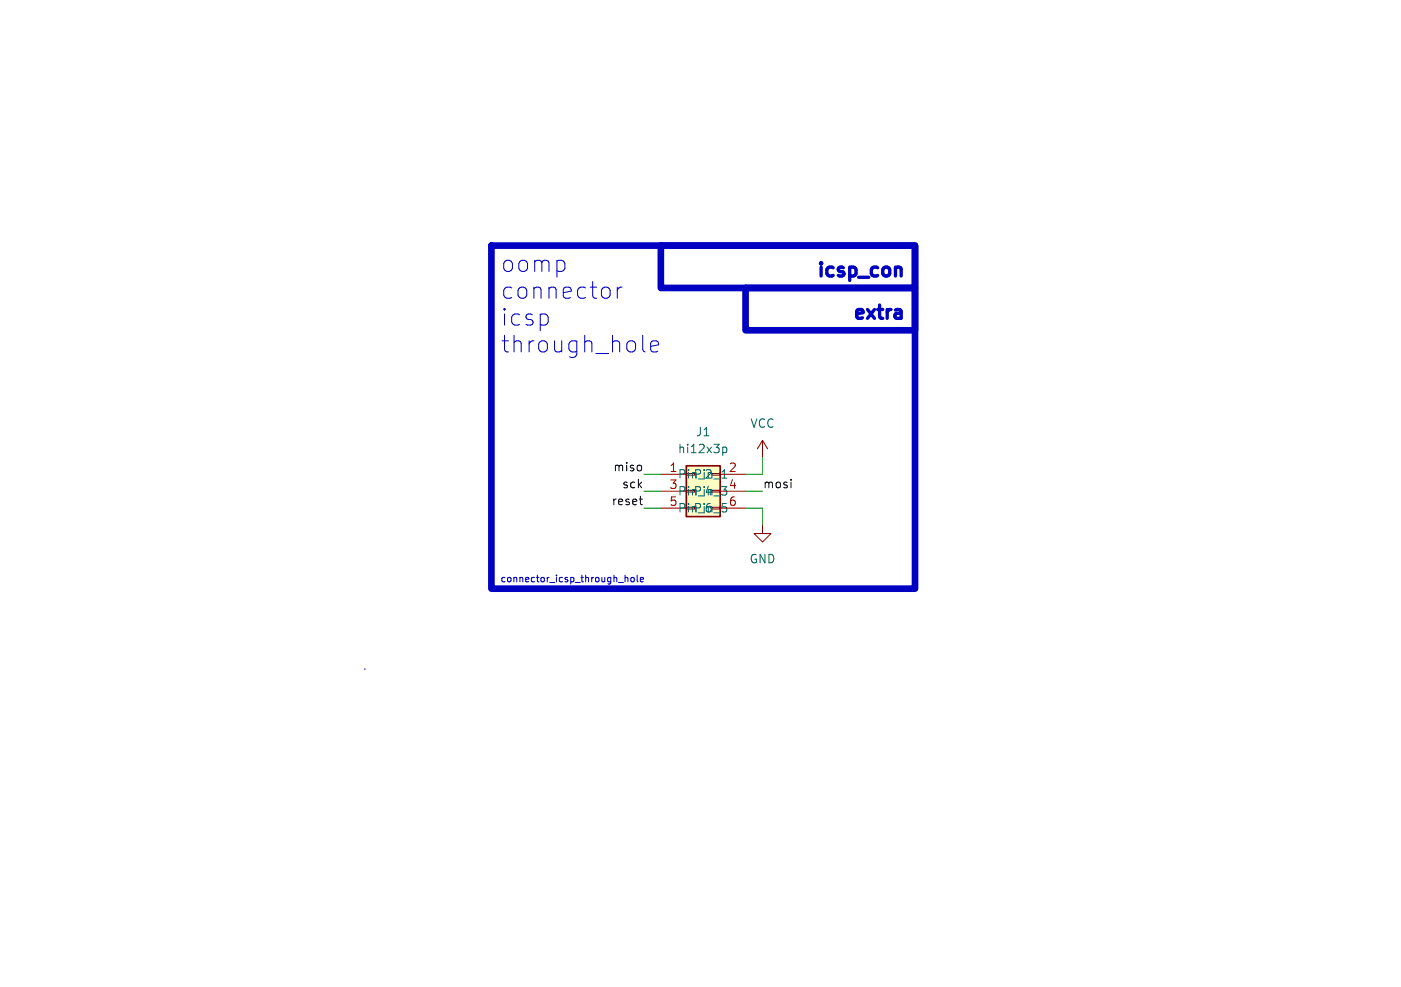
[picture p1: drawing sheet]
<svg xmlns="http://www.w3.org/2000/svg" width="210mm" height="148mm" viewBox="0 0 210 148" stroke-linecap="round" stroke-linejoin="round" font-family="sans-serif">
<path d="M99.1 71.1h3.8M99.1 73.7h3.8M99.1 76.2h3.8M107.9 71.1h3.9M107.9 73.7h3.9M107.9 76.2h3.9M114.3 78.7v1.3h1.3l-1.3 1.3-1.3-1.3h1.3M114.3 66l-.8 1.3M114.3 66v2.6M114.3 66l.8 1.3" fill="none" stroke="#840000" stroke-width=".15"/>
<path d="M102.9 69.9h5v7.6h-5z" fill="#ffffc2" stroke="#ffffc2" stroke-width=".15"/>
<path d="M102.9 69.9h5v7.6h-5z" fill="none" stroke="#840000" stroke-width=".25"/>
<path d="M108.2 71.7h.7M108.3 67v1.3M108.3 67.1l.4-.1 .2 .3v.3l-.1 .2h-.5" fill="none" stroke="#006464" stroke-width=".15"/>
<path d="M95.8 74.8h.5M96.1 75.6l.2 .1M96.1 69.9v.6M118.6 71.9v.1M118.6 72.3v.8" fill="none" stroke="#0f0f0f" stroke-width=".15"/>
<path d="M134.5 40.1h.3l.3 .2v1.1M134.8 46.4l.3 .3v1M135.1 47.6l-.7 .1M135.1 46.9l-.7 .1" fill="none" stroke="#0000c2" stroke-width=".5"/>
<path d="M91.3 43.3l.2 .2v.7l-.2 .3M92.5 43.1v1.6M93.2 43.1a.64 .64 0 0 0-.7 .4M96.3 50.3v2.1l.2 .3 .2 .1M97.5 51.9l1.2-.2-.1-.5-.2-.1h-.5l-.3 .1-.1 .3v.9l.1 .3 .3 .1h.5l.2-.1M93.7 86.2v1M93.7 86.7l.1-.1h.3v.6M94.6 86.7l.1-.1 .3 .1 .1 .4-.1 .1h-.3h-.1zM95.5 86.2v.9l.1 .1M96 86.9l.5-.1-.1-.2h-.3l-.1 .1v.5h.4M54.6 100.3h.1" fill="none" stroke="#0000c2" stroke-width=".15"/>
<path d="M73.7 36.8h63.5v51.5h-63.5zM99.1 36.8h38.1v6.4h-38.1zM111.8 43.2h25.4v6.3h-25.4z" fill="none" stroke="#0000c2" stroke-width="1"/>
<path d="M96.5 76.2h2.6M96.5 73.7h2.6M96.5 71.1h2.6M111.8 76.2h2.5v2.5M111.8 73.7h2.5M114.3 68.6v2.5h-2.5" fill="none" stroke="#009600" stroke-width=".15"/>
<g font-size="3.5" fill="#0000c2">
<text x="74.9" y="41">oomp</text>
<text x="74.9" y="45">connector</text>
<text x="74.9" y="49.1">icsp</text>
<text x="74.9" y="53.1">through_hole</text>
</g>
<g font-size="2.8" fill="#0000c2">
<text x="121.8" y="41.7">icsp_con</text>
<text x="127.3" y="48">extra</text>
</g>
<g font-size="1.8" fill="#006464">
<text x="104.2" y="65.6">J1</text>
<text x="112.4" y="64.4">VCC</text>
<text x="101.5" y="68.2">hi12x3p</text>
<text x="101.5" y="72">Pin_2</text>
<text x="103.9" y="72">Pin_1</text>
<text x="101.5" y="74.5">Pin_4</text>
<text x="101.5" y="77.1">Pin_6</text>
<text x="103.9" y="74.5">Pin_3</text>
<text x="103.9" y="77.1">Pin_5</text>
<text x="112.3" y="84.7">GND</text>
</g>
<g font-size="1.8" fill="#0f0f0f">
<text x="91.8" y="70.8">miso</text>
<text x="91.6" y="75.9">reset</text>
<text x="93.2" y="73.3">sck</text>
<text x="114.3" y="73.3">mosi</text>
</g>
<g font-size="1.8" fill="#a90000">
<text x="100.3" y="70.9">1</text>
<text x="109.1" y="70.9">2</text>
<text x="100.3" y="73.4">3</text>
<text x="100.3" y="75.9">5</text>
<text x="109.1" y="73.4">4</text>
<text x="109.1" y="75.9">6</text>
</g>
<text font-size="1.4" fill="#0000c2" x="74.9" y="87.4">connector_icsp_through_hole</text>
</svg>
